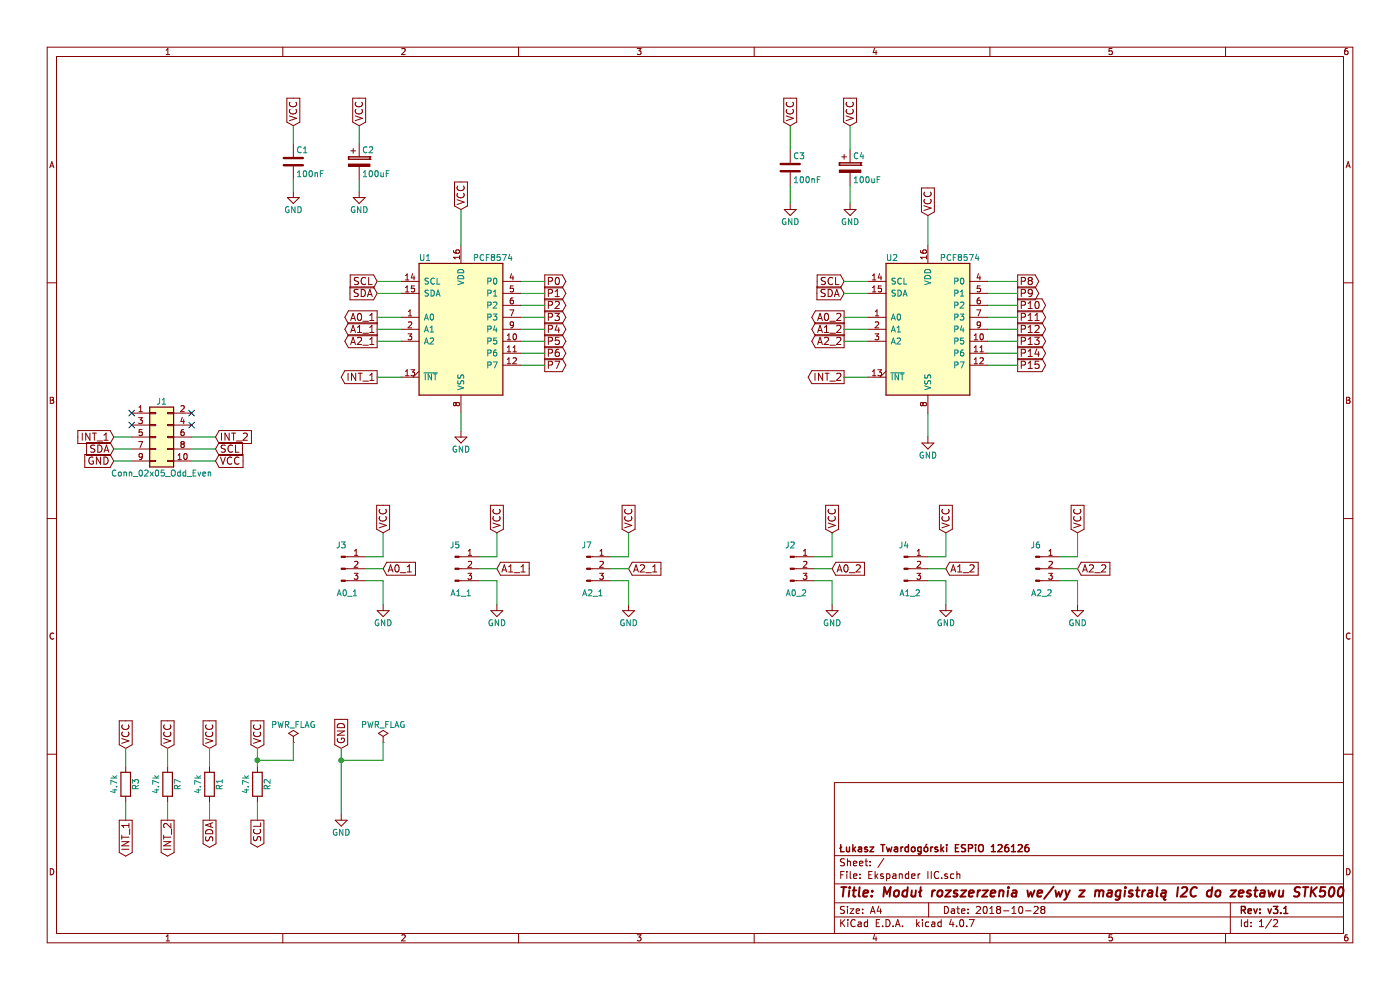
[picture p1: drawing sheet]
EESchema Schematic File Version 2
LIBS:power
LIBS:device
LIBS:switches
LIBS:relays
LIBS:motors
LIBS:transistors
LIBS:conn
LIBS:linear
LIBS:regul
LIBS:74xx
LIBS:cmos4000
LIBS:adc-dac
LIBS:memory
LIBS:xilinx
LIBS:microcontrollers
LIBS:dsp
LIBS:microchip
LIBS:analog_switches
LIBS:motorola
LIBS:texas
LIBS:intel
LIBS:audio
LIBS:interface
LIBS:digital-audio
LIBS:philips
LIBS:display
LIBS:cypress
LIBS:siliconi
LIBS:opto
LIBS:atmel
LIBS:contrib
LIBS:valves
LIBS:Ekspander IIC-cache
EELAYER 25 0
EELAYER END
$Descr A4 11693 8268
encoding utf-8
Sheet 1 2
Title "Moduł rozszerzenia we/wy z magistralą I2C do zestawu STK500"
Date "2018-10-28"
Rev "v3.1"
Comp "Łukasz Twardogórski ESPiO 126126"
Comment1 ""
Comment2 ""
Comment3 ""
Comment4 ""
$EndDescr
$Comp
L PCF8574 U1
U 1 1
P 3850 2750
F 0 "U1" H 3500 3350 50  0000 L CNN
F 1 "PCF8574" H 3950 3350 50  0000 L CNN
F 2 "Housings_DIP:DIP-16_W7.62mm" H 3850 2750 50  0001 C CNN
F 3 "" H 3850 2750 50  0001 C CNN
	1    3850 2750
	1    0    0    -1  
$EndComp
$Comp
L Conn_01x03_Male J5
U 1 1
P 3800 4750
F 0 "J5" H 3800 4950 50  0000 C CNN
F 1 "A1_1" H 3850 4550 50  0000 C CNN
F 2 "Pin_Headers:Pin_Header_Straight_1x03_Pitch2.54mm" H 3800 4750 50  0001 C CNN
F 3 "" H 3800 4750 50  0001 C CNN
	1    3800 4750
	1    0    0    -1  
$EndComp
$Comp
L Conn_01x03_Male J3
U 1 1
P 2850 4750
F 0 "J3" H 2850 4950 50  0000 C CNN
F 1 "A0_1" H 2900 4550 50  0000 C CNN
F 2 "Pin_Headers:Pin_Header_Straight_1x03_Pitch2.54mm" H 2850 4750 50  0001 C CNN
F 3 "" H 2850 4750 50  0001 C CNN
	1    2850 4750
	1    0    0    -1  
$EndComp
$Comp
L R R1
U 1 1
P 1750 6550
F 0 "R1" V 1830 6550 50  0000 C CNN
F 1 "4.7k" V 1650 6550 50  0000 C CNN
F 2 "Resistors_SMD:R_0805" V 1680 6550 50  0001 C CNN
F 3 "" H 1750 6550 50  0001 C CNN
	1    1750 6550
	1    0    0    -1  
$EndComp
$Comp
L R R2
U 1 1
P 2150 6550
F 0 "R2" V 2230 6550 50  0000 C CNN
F 1 "4.7k" V 2050 6550 50  0000 C CNN
F 2 "Resistors_SMD:R_0805" V 2080 6550 50  0001 C CNN
F 3 "" H 2150 6550 50  0001 C CNN
	1    2150 6550
	1    0    0    -1  
$EndComp
$Comp
L C C1
U 1 1
P 2450 1350
F 0 "C1" H 2475 1450 50  0000 L CNN
F 1 "100nF" H 2475 1250 50  0000 L CNN
F 2 "Capacitors_SMD:C_0805" H 2488 1200 50  0001 C CNN
F 3 "" H 2450 1350 50  0001 C CNN
	1    2450 1350
	1    0    0    -1  
$EndComp
$Comp
L GND #PWR01
U 1 1
P 3850 3600
F 0 "#PWR01" H 3850 3350 50  0001 C CNN
F 1 "GND" H 3850 3450 50  0000 C CNN
F 2 "" H 3850 3600 50  0001 C CNN
F 3 "" H 3850 3600 50  0001 C CNN
	1    3850 3600
	1    0    0    -1  
$EndComp
$Comp
L GND #PWR02
U 1 1
P 2850 6800
F 0 "#PWR02" H 2850 6550 50  0001 C CNN
F 1 "GND" H 2850 6650 50  0000 C CNN
F 2 "" H 2850 6800 50  0001 C CNN
F 3 "" H 2850 6800 50  0001 C CNN
	1    2850 6800
	1    0    0    -1  
$EndComp
Text GLabel 2850 6250 1    60   Input ~ 0
GND
Text GLabel 3850 1750 1    60   Input ~ 0
VCC
Text GLabel 2450 1050 1    60   Input ~ 0
VCC
$Comp
L GND #PWR03
U 1 1
P 2450 1600
F 0 "#PWR03" H 2450 1350 50  0001 C CNN
F 1 "GND" H 2450 1450 50  0000 C CNN
F 2 "" H 2450 1600 50  0001 C CNN
F 3 "" H 2450 1600 50  0001 C CNN
	1    2450 1600
	1    0    0    -1  
$EndComp
Text GLabel 1750 6250 1    60   Input ~ 0
VCC
Text GLabel 2150 6250 1    60   Input ~ 0
VCC
Text GLabel 1750 6850 3    60   Output ~ 0
SDA
Text GLabel 2150 6850 3    60   Output ~ 0
SCL
Text GLabel 1800 3850 2    60   Input ~ 0
VCC
Text GLabel 950  3850 0    60   Input ~ 0
GND
Text GLabel 950  3750 0    60   Input ~ 0
SDA
Text GLabel 1800 3750 2    60   Input ~ 0
SCL
Text GLabel 3200 4450 1    60   Input ~ 0
VCC
Text GLabel 4550 2350 2    60   Output ~ 0
P0
Text GLabel 4550 2450 2    60   Output ~ 0
P1
Text GLabel 4550 2550 2    60   Output ~ 0
P2
Text GLabel 4550 2650 2    60   Output ~ 0
P3
Text GLabel 4550 2750 2    60   Output ~ 0
P4
Text GLabel 4550 2850 2    60   Output ~ 0
P5
Text GLabel 4550 2950 2    60   Output ~ 0
P6
Text GLabel 4550 3050 2    60   Output ~ 0
P7
Text GLabel 3150 3150 0    60   Output ~ 0
INT_1
Text GLabel 3200 4750 2    60   Input ~ 0
A0_1
Text GLabel 4150 4750 2    60   Input ~ 0
A1_1
Text GLabel 5250 4750 2    60   Input ~ 0
A2_1
Text GLabel 3150 2650 0    60   Output ~ 0
A0_1
Text GLabel 3150 2750 0    60   Output ~ 0
A1_1
Text GLabel 3150 2850 0    60   Output ~ 0
A2_1
Text GLabel 3150 2450 0    60   Input ~ 0
SDA
Text GLabel 3150 2350 0    60   Input ~ 0
SCL
$Comp
L PWR_FLAG #FLG04
U 1 1
P 3200 6200
F 0 "#FLG04" H 3200 6275 50  0001 C CNN
F 1 "PWR_FLAG" H 3200 6350 50  0000 C CNN
F 2 "" H 3200 6200 50  0001 C CNN
F 3 "" H 3200 6200 50  0001 C CNN
	1    3200 6200
	1    0    0    -1  
$EndComp
$Comp
L PWR_FLAG #FLG05
U 1 1
P 2450 6200
F 0 "#FLG05" H 2450 6275 50  0001 C CNN
F 1 "PWR_FLAG" H 2450 6350 50  0000 C CNN
F 2 "" H 2450 6200 50  0001 C CNN
F 3 "" H 2450 6200 50  0001 C CNN
	1    2450 6200
	1    0    0    -1  
$EndComp
$Comp
L PCF8574 U2
U 1 1
P 7750 2750
F 0 "U2" H 7400 3350 50  0000 L CNN
F 1 "PCF8574" H 7850 3350 50  0000 L CNN
F 2 "Housings_DIP:DIP-16_W7.62mm" H 7750 2750 50  0001 C CNN
F 3 "" H 7750 2750 50  0001 C CNN
	1    7750 2750
	1    0    0    -1  
$EndComp
Text GLabel 1050 6250 1    60   Input ~ 0
VCC
$Comp
L R R3
U 1 1
P 1050 6550
F 0 "R3" V 1130 6550 50  0000 C CNN
F 1 "4.7k" V 950 6550 50  0000 C CNN
F 2 "Resistors_SMD:R_0805" V 980 6550 50  0001 C CNN
F 3 "" H 1050 6550 50  0001 C CNN
	1    1050 6550
	1    0    0    -1  
$EndComp
Text GLabel 1050 6850 3    60   Output ~ 0
INT_1
Text GLabel 3000 1050 1    60   Input ~ 0
VCC
$Comp
L GND #PWR06
U 1 1
P 3000 1600
F 0 "#PWR06" H 3000 1350 50  0001 C CNN
F 1 "GND" H 3000 1450 50  0000 C CNN
F 2 "" H 3000 1600 50  0001 C CNN
F 3 "" H 3000 1600 50  0001 C CNN
	1    3000 1600
	1    0    0    -1  
$EndComp
$Comp
L CP C2
U 1 1
P 3000 1350
F 0 "C2" H 3025 1450 50  0000 L CNN
F 1 "100uF" H 3025 1250 50  0000 L CNN
F 2 "Capacitors_SMD:CP_Elec_8x6.5" H 3038 1200 50  0001 C CNN
F 3 "" H 3000 1350 50  0001 C CNN
	1    3000 1350
	1    0    0    -1  
$EndComp
Text GLabel 6600 1050 1    60   Input ~ 0
VCC
Text GLabel 7100 1050 1    60   Input ~ 0
VCC
$Comp
L GND #PWR07
U 1 1
P 7100 1700
F 0 "#PWR07" H 7100 1450 50  0001 C CNN
F 1 "GND" H 7100 1550 50  0000 C CNN
F 2 "" H 7100 1700 50  0001 C CNN
F 3 "" H 7100 1700 50  0001 C CNN
	1    7100 1700
	1    0    0    -1  
$EndComp
$Comp
L GND #PWR08
U 1 1
P 6600 1700
F 0 "#PWR08" H 6600 1450 50  0001 C CNN
F 1 "GND" H 6600 1550 50  0000 C CNN
F 2 "" H 6600 1700 50  0001 C CNN
F 3 "" H 6600 1700 50  0001 C CNN
	1    6600 1700
	1    0    0    -1  
$EndComp
$Comp
L C C3
U 1 1
P 6600 1400
F 0 "C3" H 6625 1500 50  0000 L CNN
F 1 "100nF" H 6625 1300 50  0000 L CNN
F 2 "Capacitors_SMD:C_0805" H 6638 1250 50  0001 C CNN
F 3 "" H 6600 1400 50  0001 C CNN
	1    6600 1400
	1    0    0    -1  
$EndComp
$Comp
L CP C4
U 1 1
P 7100 1400
F 0 "C4" H 7125 1500 50  0000 L CNN
F 1 "100uF" H 7125 1300 50  0000 L CNN
F 2 "Capacitors_SMD:CP_Elec_8x6.5" H 7138 1250 50  0001 C CNN
F 3 "" H 7100 1400 50  0001 C CNN
	1    7100 1400
	1    0    0    -1  
$EndComp
$Comp
L Conn_02x05_Odd_Even J1
U 1 1
P 1300 3650
F 0 "J1" H 1350 3950 50  0000 C CNN
F 1 "Conn_02x05_Odd_Even" H 1350 3350 50  0000 C CNN
F 2 "Pin_Headers:Pin_Header_Straight_2x05_Pitch2.54mm" H 1300 3650 50  0001 C CNN
F 3 "" H 1300 3650 50  0001 C CNN
	1    1300 3650
	1    0    0    -1  
$EndComp
NoConn ~ 1100 3550
NoConn ~ 1100 3450
NoConn ~ 1600 3550
NoConn ~ 1600 3450
Text GLabel 7050 3150 0    60   Output ~ 0
INT_2
Text GLabel 7050 2350 0    60   Input ~ 0
SCL
Text GLabel 7050 2450 0    60   Input ~ 0
SDA
Text GLabel 7750 1800 1    60   Input ~ 0
VCC
$Comp
L GND #PWR09
U 1 1
P 7750 3650
F 0 "#PWR09" H 7750 3400 50  0001 C CNN
F 1 "GND" H 7750 3500 50  0000 C CNN
F 2 "" H 7750 3650 50  0001 C CNN
F 3 "" H 7750 3650 50  0001 C CNN
	1    7750 3650
	1    0    0    -1  
$EndComp
Text GLabel 7050 2650 0    60   Output ~ 0
A0_2
Text GLabel 7050 2750 0    60   Output ~ 0
A1_2
Text GLabel 7050 2850 0    60   Output ~ 0
A2_2
Text GLabel 8500 2350 2    60   Output ~ 0
P8
Text GLabel 8500 2450 2    60   Output ~ 0
P9
Text GLabel 8500 2550 2    60   Output ~ 0
P10
Text GLabel 8500 2650 2    60   Output ~ 0
P11
Text GLabel 8500 2750 2    60   Output ~ 0
P12
Text GLabel 8500 2850 2    60   Output ~ 0
P13
Text GLabel 8500 2950 2    60   Output ~ 0
P14
Text GLabel 8500 3050 2    60   Output ~ 0
P15
$Comp
L Conn_01x03_Male J7
U 1 1
P 4900 4750
F 0 "J7" H 4900 4950 50  0000 C CNN
F 1 "A2_1" H 4950 4550 50  0000 C CNN
F 2 "Pin_Headers:Pin_Header_Straight_1x03_Pitch2.54mm" H 4900 4750 50  0001 C CNN
F 3 "" H 4900 4750 50  0001 C CNN
	1    4900 4750
	1    0    0    -1  
$EndComp
$Comp
L GND #PWR010
U 1 1
P 5250 5050
F 0 "#PWR010" H 5250 4800 50  0001 C CNN
F 1 "GND" H 5250 4900 50  0000 C CNN
F 2 "" H 5250 5050 50  0001 C CNN
F 3 "" H 5250 5050 50  0001 C CNN
	1    5250 5050
	1    0    0    -1  
$EndComp
Text GLabel 1400 6850 3    60   Output ~ 0
INT_2
Text GLabel 1400 6250 1    60   Input ~ 0
VCC
$Comp
L R R7
U 1 1
P 1400 6550
F 0 "R7" V 1480 6550 50  0000 C CNN
F 1 "4.7k" V 1300 6550 50  0000 C CNN
F 2 "Resistors_SMD:R_0805" V 1330 6550 50  0001 C CNN
F 3 "" H 1400 6550 50  0001 C CNN
	1    1400 6550
	1    0    0    -1  
$EndComp
Wire Wire Line
	3850 3600 3850 3450
Wire Wire Line
	3850 1750 3850 2050
Wire Wire Line
	2450 1600 2450 1500
Wire Wire Line
	2450 1200 2450 1050
Wire Wire Line
	4350 2350 4550 2350
Wire Wire Line
	4350 2450 4550 2450
Wire Wire Line
	4350 2550 4550 2550
Wire Wire Line
	4350 2650 4550 2650
Wire Wire Line
	4350 2750 4550 2750
Wire Wire Line
	4350 2850 4550 2850
Wire Wire Line
	4350 2950 4550 2950
Wire Wire Line
	4350 3050 4550 3050
Wire Wire Line
	3150 3150 3350 3150
Wire Wire Line
	3350 2850 3150 2850
Wire Wire Line
	3350 2750 3150 2750
Wire Wire Line
	3350 2650 3150 2650
Wire Wire Line
	3350 2450 3150 2450
Wire Wire Line
	3350 2350 3150 2350
Wire Wire Line
	1750 6250 1750 6400
Wire Wire Line
	2150 6250 2150 6400
Wire Wire Line
	2150 6700 2150 6850
Wire Wire Line
	1750 6700 1750 6850
Wire Wire Line
	2450 6200 2450 6350
Wire Wire Line
	2450 6350 2150 6350
Connection ~ 2150 6350
Wire Wire Line
	1050 6700 1050 6850
Wire Wire Line
	1050 6400 1050 6250
Wire Wire Line
	2850 6250 2850 6800
Wire Wire Line
	3200 6200 3200 6350
Wire Wire Line
	3200 6350 2850 6350
Connection ~ 2850 6350
Wire Wire Line
	3000 1200 3000 1050
Wire Wire Line
	3000 1600 3000 1500
Wire Wire Line
	6600 1050 6600 1250
Wire Wire Line
	6600 1700 6600 1550
Wire Wire Line
	7100 1250 7100 1050
Wire Wire Line
	7100 1700 7100 1550
Wire Wire Line
	1100 3850 950  3850
Wire Wire Line
	950  3750 1100 3750
Wire Wire Line
	1600 3750 1800 3750
Wire Wire Line
	1800 3850 1600 3850
Wire Wire Line
	7050 3150 7250 3150
Wire Wire Line
	7050 2450 7250 2450
Wire Wire Line
	7050 2350 7250 2350
Wire Wire Line
	7750 3650 7750 3450
Wire Wire Line
	7750 2050 7750 1800
Wire Wire Line
	7250 2650 7050 2650
Wire Wire Line
	7050 2750 7250 2750
Wire Wire Line
	7250 2850 7050 2850
Wire Wire Line
	8500 2350 8250 2350
Wire Wire Line
	8250 2450 8500 2450
Wire Wire Line
	8500 2550 8250 2550
Wire Wire Line
	8250 2650 8500 2650
Wire Wire Line
	8500 2750 8250 2750
Wire Wire Line
	8250 2850 8500 2850
Wire Wire Line
	8500 2950 8250 2950
Wire Wire Line
	8250 3050 8500 3050
Wire Wire Line
	1400 6400 1400 6250
Wire Wire Line
	1400 6850 1400 6700
$Sheet
S 1400 -12150 9900 5850
U 5BBCD8CC
F0 "Sygnalizacja_LED" 60
F1 "syg_led.sch" 60
$EndSheet
Text GLabel 950  3650 0    60   Input ~ 0
INT_1
Text GLabel 1800 3650 2    60   Input ~ 0
INT_2
Wire Wire Line
	1100 3650 950  3650
Wire Wire Line
	1600 3650 1800 3650
Text GLabel 5250 4450 1    60   Input ~ 0
VCC
Text GLabel 4150 4450 1    60   Input ~ 0
VCC
$Comp
L GND #PWR011
U 1 1
P 4150 5050
F 0 "#PWR011" H 4150 4800 50  0001 C CNN
F 1 "GND" H 4150 4900 50  0000 C CNN
F 2 "" H 4150 5050 50  0001 C CNN
F 3 "" H 4150 5050 50  0001 C CNN
	1    4150 5050
	1    0    0    -1  
$EndComp
$Comp
L GND #PWR012
U 1 1
P 3200 5050
F 0 "#PWR012" H 3200 4800 50  0001 C CNN
F 1 "GND" H 3200 4900 50  0000 C CNN
F 2 "" H 3200 5050 50  0001 C CNN
F 3 "" H 3200 5050 50  0001 C CNN
	1    3200 5050
	1    0    0    -1  
$EndComp
Wire Wire Line
	5100 4650 5250 4650
Wire Wire Line
	5250 4650 5250 4450
Wire Wire Line
	5250 4750 5100 4750
Wire Wire Line
	5100 4850 5250 4850
Wire Wire Line
	5250 4850 5250 5050
Wire Wire Line
	4000 4750 4150 4750
Wire Wire Line
	4000 4650 4150 4650
Wire Wire Line
	4150 4650 4150 4450
Wire Wire Line
	4000 4850 4150 4850
Wire Wire Line
	4150 4850 4150 5050
Wire Wire Line
	3050 4650 3200 4650
Wire Wire Line
	3200 4650 3200 4450
Wire Wire Line
	3200 4750 3050 4750
Wire Wire Line
	3050 4850 3200 4850
Wire Wire Line
	3200 4850 3200 5050
$Comp
L Conn_01x03_Male J4
U 1 1
P 7550 4750
F 0 "J4" H 7550 4950 50  0000 C CNN
F 1 "A1_2" H 7600 4550 50  0000 C CNN
F 2 "Pin_Headers:Pin_Header_Straight_1x03_Pitch2.54mm" H 7550 4750 50  0001 C CNN
F 3 "" H 7550 4750 50  0001 C CNN
	1    7550 4750
	1    0    0    -1  
$EndComp
$Comp
L Conn_01x03_Male J2
U 1 1
P 6600 4750
F 0 "J2" H 6600 4950 50  0000 C CNN
F 1 "A0_2" H 6650 4550 50  0000 C CNN
F 2 "Pin_Headers:Pin_Header_Straight_1x03_Pitch2.54mm" H 6600 4750 50  0001 C CNN
F 3 "" H 6600 4750 50  0001 C CNN
	1    6600 4750
	1    0    0    -1  
$EndComp
Text GLabel 6950 4450 1    60   Input ~ 0
VCC
Text GLabel 6950 4750 2    60   Input ~ 0
A0_2
Text GLabel 7900 4750 2    60   Input ~ 0
A1_2
Text GLabel 9000 4750 2    60   Input ~ 0
A2_2
$Comp
L Conn_01x03_Male J6
U 1 1
P 8650 4750
F 0 "J6" H 8650 4950 50  0000 C CNN
F 1 "A2_2" H 8700 4550 50  0000 C CNN
F 2 "Pin_Headers:Pin_Header_Straight_1x03_Pitch2.54mm" H 8650 4750 50  0001 C CNN
F 3 "" H 8650 4750 50  0001 C CNN
	1    8650 4750
	1    0    0    -1  
$EndComp
$Comp
L GND #PWR013
U 1 1
P 9000 5050
F 0 "#PWR013" H 9000 4800 50  0001 C CNN
F 1 "GND" H 9000 4900 50  0000 C CNN
F 2 "" H 9000 5050 50  0001 C CNN
F 3 "" H 9000 5050 50  0001 C CNN
	1    9000 5050
	1    0    0    -1  
$EndComp
Text GLabel 9000 4450 1    60   Input ~ 0
VCC
Text GLabel 7900 4450 1    60   Input ~ 0
VCC
$Comp
L GND #PWR014
U 1 1
P 7900 5050
F 0 "#PWR014" H 7900 4800 50  0001 C CNN
F 1 "GND" H 7900 4900 50  0000 C CNN
F 2 "" H 7900 5050 50  0001 C CNN
F 3 "" H 7900 5050 50  0001 C CNN
	1    7900 5050
	1    0    0    -1  
$EndComp
$Comp
L GND #PWR015
U 1 1
P 6950 5050
F 0 "#PWR015" H 6950 4800 50  0001 C CNN
F 1 "GND" H 6950 4900 50  0000 C CNN
F 2 "" H 6950 5050 50  0001 C CNN
F 3 "" H 6950 5050 50  0001 C CNN
	1    6950 5050
	1    0    0    -1  
$EndComp
Wire Wire Line
	8850 4650 9000 4650
Wire Wire Line
	9000 4650 9000 4450
Wire Wire Line
	9000 4750 8850 4750
Wire Wire Line
	8850 4850 9000 4850
Wire Wire Line
	9000 4850 9000 5050
Wire Wire Line
	7750 4750 7900 4750
Wire Wire Line
	7750 4650 7900 4650
Wire Wire Line
	7900 4650 7900 4450
Wire Wire Line
	7750 4850 7900 4850
Wire Wire Line
	7900 4850 7900 5050
Wire Wire Line
	6800 4650 6950 4650
Wire Wire Line
	6950 4650 6950 4450
Wire Wire Line
	6950 4750 6800 4750
Wire Wire Line
	6800 4850 6950 4850
Wire Wire Line
	6950 4850 6950 5050
$EndSCHEMATC
